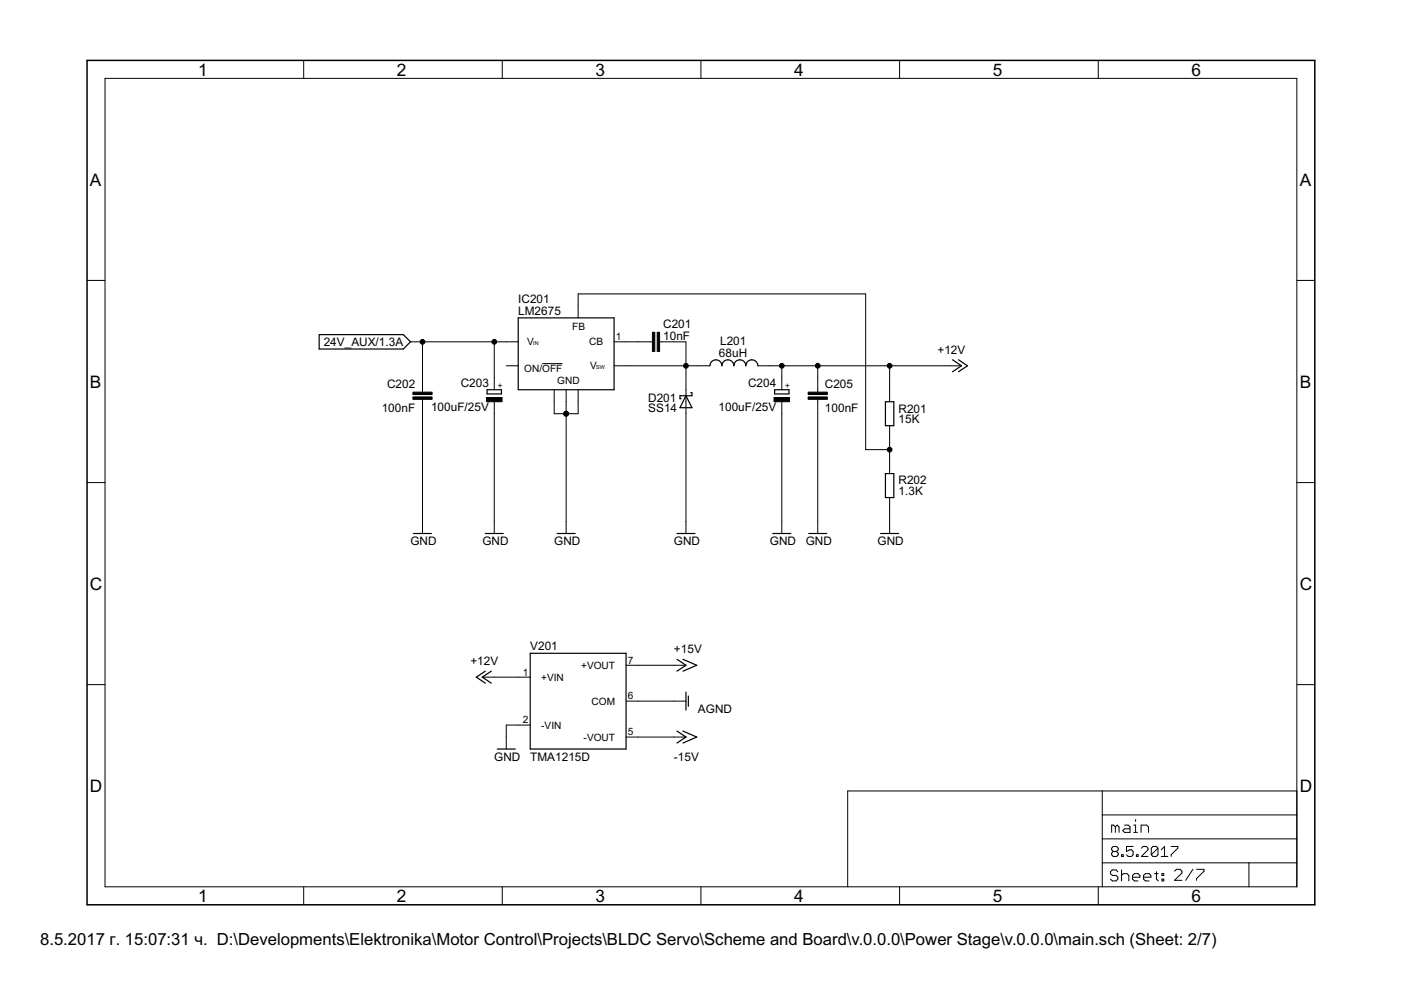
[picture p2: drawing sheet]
<svg xmlns="http://www.w3.org/2000/svg" width="297mm" height="210mm" viewBox="0 0 297 210" stroke-linecap="round" stroke-linejoin="round" font-family="sans-serif">
<g fill="#000" stroke="#000" stroke-width=".21">
<path d="M22.3 16.6v171.4zM64.4 12.8v3.8zM106.5 12.8v3.8zM148.6 12.8v3.8zM190.7 12.8v3.8zM232.9 12.8v3.8zM22.3 16.6h252.7zM18.5 59.5h3.8zM275 59.5h3.8zM87 72.5h2.6zM89.6 72.5h15.2zM104.8 72.5h2.5z"/>
<path d="M107.3 77.6h2.6zM107.3 72.5h2.6zM115 77.1h4.3zM122.6 64.9v2.5zM122.6 62.3v2.6zM130.2 72.5h2.5zM130.2 77.6h2.5zM135.3 72.5h2.5zM132.7 72.5h2.6zM137.8 72.5h.5zM139.8 72.5h.6zM140.4 72.5h2.5z"/>
<path d="M142.9 72.5h2.5zM132.7 77.6h12.7zM145.4 72.5v5.1zM148 77.6h2.5zM145.4 77.6h2.6zM160.7 77.6h2.5zM165.8 77.6h7.6zM163.2 77.6h2.6zM173.4 77.6h15.2zM122.6 62.3h60.9zM188.6 77.6h12.7zM201.3 77.6h2.6z"/>
<path d="M89.6 80.1v2.5zM89.6 85.2v2.5zM89.6 82.6v.5zM89.6 84.7v.5zM89.6 72.5v7.6zM104.8 85.2v2.5zM104.8 80.1v2.5zM104.8 72.5v7.6zM117.5 82.6v2.6zM117.5 85.2v2.5zM117.5 87.7h2.5zM120 82.6v2.6z"/>
<path d="M120 85.2v2.5zM120 87.7h2.6zM120 87.7v22.9zM122.6 82.6v2.6zM122.6 85.2v2.5zM145.4 85.2v2.5zM145.4 82.6v2.6zM145.4 77.6v5zM165.8 85.2v2.5zM165.8 80.1v2.5zM165.8 77.6v2.5zM173.4 80.1v2.5z"/>
<path d="M173.4 85.2v2.5zM173.4 82.6v.5zM173.4 84.7v.5zM173.4 77.6v2.5zM183.5 62.3v33zM188.6 97.9v2.5zM188.6 82.6v2.6zM188.6 90.3v2.5zM188.6 95.3v2.6zM188.6 92.8v2.5zM183.5 95.3h5.1zM188.6 77.6v5z"/>
<path d="M18.5 102.3h3.8zM89.6 110.6v2.5zM89.6 87.7v22.9zM104.8 110.6v2.5zM104.8 87.7v22.9zM120 110.6v2.5zM145.4 110.6v2.5zM145.4 87.7v22.9zM165.8 110.6v2.5zM165.8 87.7v22.9zM173.4 110.6v2.5zM173.4 87.7v22.9z"/>
<path d="M188.6 105.5v2.5zM188.6 110.6v2.5zM188.6 108v2.6zM275 102.3h3.8zM18.5 145.2h3.8zM102.3 143.6h2.5zM104.8 143.6h5.1zM107.3 156.3v2.5zM107.3 153.7v2.6zM107.3 153.7h2.6zM109.9 143.6h2.5zM109.9 153.7h2.5z"/>
<path d="M132.7 141.1h2.6zM132.7 148.7h2.6zM132.7 156.3h2.6zM142.9 156.3h2.5zM142.9 141.1h2.5zM142.9 148.7h2.5zM135.3 156.3h7.6zM135.3 141.1h7.6zM135.3 148.7h7.6zM275 145.2h3.8zM179.7 167.7h54zM233.7 167.7h41.3z"/>
<path d="M233.7 177.9h41.3zM233.7 172.8v5.1zM233.7 172.8h41.3zM233.7 167.7v5.1zM235.7 174.9v1.6zM235.7 174.9h.4zM236 179.5l-.3 .3zM236 179.5h.7zM236.1 174.9l.4 .4zM236.5 175.3v1.2zM236.5 175.3l.4-.4zM236.7 179.5l.4 .3z"/>
<path d="M236.9 174.9l.4 .4zM237.1 179.8v.4zM237.3 175.3v1.2zM238 176.1l.4-.4zM238.4 174.9h.8zM238 176.1l.4 .4zM238.4 175.7h1.2zM238.8 179.5v1zM239.2 174.9l.4 .4zM239.6 175.3v1.2zM238.4 176.5h1.2zM238.8 179.5h1.4z"/>
<path d="M240.4 174.9h.4zM240.4 176.5h.8zM240.8 174.9v1.6zM240.8 173.8v.4zM241.9 174.9v1.6zM241.9 174.9h1.2zM242.4 179.5l-.4 .3zM242.4 179.5h.7zM243.1 174.9l.4 .4zM243.1 179.5l.3 .3zM243.5 175.3v1.2zM244.5 179.5l-.4 .3z"/>
<path d="M244.5 179.5h.7zM245.2 179.5l.3 .3zM245.5 179.8v1.4zM246.9 179.5v2.1zM248.3 179.5h1.4zM249.7 179.5v.3zM248.3 181.2l1.4-1.4zM275 172.8v5.1zM275 167.7v5.1zM22.3 188h252.7zM64.4 188v3.8zM106.5 188v3.8z"/>
<path d="M148.6 188v3.8zM179.7 167.7v20.3zM190.7 188v3.8zM232.9 188v3.8zM233.7 182.9v5.1zM233.7 177.9v5zM235.4 184.8v.4zM235.4 185.2l.4 .4zM235.7 180.9v.3zM236 180.5l-.3 .4zM235.7 179.8v.4zM235.4 184.8l.4-.4z"/>
<path d="M235.8 185.6h.8zM235.4 186.4l.4 .4zM235.7 181.2l.3 .4zM235.7 180.2l.3 .3zM236 180.5h.7zM235.8 184.4h.8zM236.6 185.6l.4 .4zM235.8 186.8h.8zM236.7 180.5l.4 .4zM236 181.6h.7zM236.6 184.4l.4 .4zM237 186v.4z"/>
<path d="M237 186.4l-.4 .4zM237.1 180.2l-.4 .3zM237.1 180.9v.3zM237.1 181.2l-.4 .4zM237.8 181.2v.4zM237.8 181.2h.3zM237.8 184.4v2.4zM237.8 185.6l.4-.4zM238.1 181.2v.4zM237.8 181.6h.3zM238.2 185.2h.8zM238.8 180.5l.7-.3z"/>
<path d="M239 185.2l.3 .4zM238.8 181.2l.4 .4zM239.3 185.6v1.2zM239.5 180.2h.4zM239.9 180.2l.3 .3zM239.2 181.6h.7zM240.1 185.6v.8zM240.1 185.6l.4-.4zM240.2 180.5v.7zM240.2 181.2l-.3 .4zM240.1 186.4l.4 .4zM240.5 185.2h.8z"/>
<path d="M240.9 181.2v.4zM240.9 181.2h.4zM240.5 186.8h.8zM241.3 185.2l.4 .4zM241.3 181.2v.4zM240.9 181.6h.4zM241.7 185.6v.4zM240.1 186h1.6zM243.4 180.2l-1.4 1.4zM242.5 185.6v.8zM242.5 185.6l.3-.4zM242.5 186.4l.3 .4z"/>
<path d="M242.8 185.2h.8zM242 181.6h1.4zM243.4 179.8v.4zM242.8 186.8h.8zM243.6 185.2l.4 .4zM244 185.6v.4zM242.5 186h1.5zM244.1 179.8v1.4zM244.1 181.2l1.4-1.4zM244.1 181.2l.4 .4zM244.8 185.2h.8zM244.5 181.6h.7z"/>
<path d="M245.2 184.8v1.6zM245.2 186.4l.4 .4zM245.5 181.2l-.3 .4zM246.9 179.5l-.7 .7zM246.2 181.6h1.4zM246.4 185.2h.3zM246.4 185.2v.4zM246.4 186.4h.3zM246.4 186.4v.4zM246.7 185.2v.4zM246.4 185.6h.3zM246.7 186.4v.4z"/>
<path d="M246.4 186.8h.3zM248.3 181.2v.4zM249 186.6l1.6-1.5zM249 184.7l.4-.4zM249.4 184.3h.8zM249 186.6h1.6zM250.6 184.7v.4zM250.2 184.3l.4 .4zM252.9 184.3l-1.5 2.3zM253.7 184.3h1.6zM253.7 186.3v.3zM255.3 184.3v.4z"/>
<path d="M255.3 184.7l-1.6 1.6zM264.8 182.9v5.1zM264.8 182.9h10.2zM233.7 182.9h31.1zM275 182.9v5.1zM275 177.9v5zM275 16.6v171.4z"/>
<circle cx="89.6" cy="72.5" r=".51"/>
<circle cx="104.8" cy="72.5" r=".51"/>
<circle cx="145.4" cy="77.6" r=".51"/>
<circle cx="165.8" cy="77.6" r=".51"/>
<circle cx="173.4" cy="77.6" r=".51"/>
<circle cx="188.6" cy="77.6" r=".51"/>
<circle cx="120" cy="87.7" r=".51"/>
<circle cx="188.6" cy="95.3" r=".51"/>
</g>
<g fill="#000" stroke="#000" stroke-width=".25">
<path d="M67.7 71v3zM67.7 74h17.8zM67.7 71h17.8zM87 72.5l-1.5 1.5zM85.5 71l1.5 1.5zM109.9 67.4h20.3zM130.2 67.4v15.2zM202 78.8l1.9-1.2zM203.2 78.8l1.9-1.2zM202 76.3l1.9 1.3zM203.2 76.3l1.9 1.3zM103.3 82.6v.9z"/>
<path d="M103.3 83.5h3zM106.3 82.6v.9zM103.3 82.6h3zM109.9 67.4v15.2zM109.9 82.6h20.3zM145.4 83.9l-1.2 2.5zM144.2 83.9v.6zM144.2 84.5h.2zM145.4 83.9l1.3 2.5zM144.2 83.9h1.2zM146.7 83.3v.6zM145.4 83.9h1.3z"/>
<path d="M144.2 86.4h2.5zM146.5 83.3h.2zM164.2 82.6v.9zM164.2 83.5h3.1zM167.3 82.6v.9zM164.2 82.6h3.1zM187.7 85.2v5.1zM187.7 85.2h1.8zM187.7 90.3h1.8zM189.5 85.2v5.1zM87.7 113.1h3.8zM102.9 113.1h3.8z"/>
<path d="M118.1 113.1h3.8zM143.5 113.1h3.8zM163.9 113.1h3.8zM171.5 113.1h3.8zM186.7 113.1h3.8zM187.7 100.4v5.1zM187.7 100.4h1.8zM187.7 105.5h1.8zM189.5 100.4v5.1zM112.4 138.5v20.3zM112.4 138.5h20.3zM101 143.6l1.9 1.2z"/>
<path d="M102.3 143.6l1.9 1.2zM101 143.6l1.9-1.3zM102.3 143.6l1.9-1.3zM105.4 158.8h3.8zM112.4 158.8h20.3zM132.7 138.5v20.3zM143.5 157.5l1.9-1.2zM143.5 142.3l1.9-1.2zM144.8 157.5l2.9-1.2zM144.8 142.3l2.9-1.2zM143.5 155l1.9 1.3zM143.5 139.8l1.9 1.3z"/>
<path d="M145.4 146.7v3.9zM145.9 147.6v2.2zM144.8 155l2.9 1.3zM144.8 139.8l2.9 1.3z"/>
</g>
<path d="M18.5 12.8v179zM18.5 12.8h260.3zM18.5 191.8h260.3zM278.8 12.8v179z" fill="#000" stroke="#000" stroke-width=".32"/>
<path d="M138.3 70.4h.5v4.1h-.5zM139.3 70.4h.5v4.1h-.5zM87.5 84.2h4.1v.5h-4.1zM87.5 83.1h4.1v.6h-4.1zM103.1 84.3h3.3v.9h-3.3zM164.1 84.3h3.3v.9h-3.3zM171.3 84.2h4.1v.5h-4.1zM171.3 83.1h4.1v.6h-4.1z" fill="#000" stroke="#000" stroke-width=".21"/>
<path d="M150.5 77.6a1.27 1.27 0 0 1 1.3-1.3 1.27 1.27 0 0 1 1.3 1.3 1.27 1.27 0 0 1 1.2-1.3 1.27 1.27 0 0 1 1.3 1.3 1.27 1.27 0 0 1 1.3-1.3 1.27 1.27 0 0 1 1.2 1.3 1.27 1.27 0 0 1 1.3-1.3 1.27 1.27 0 0 1 1.3 1.3" fill="none" stroke="#000" stroke-width=".25"/>
<g font-size="4.1">
<text x="42" y="16">1</text>
<text x="84.1" y="16">2</text>
<text x="126.3" y="16">3</text>
<text x="168.4" y="16">4</text>
<text x="210.5" y="16">5</text>
<text x="252.6" y="16">6</text>
<text x="19.1" y="39.3">A</text>
<text x="275.6" y="39.3">A</text>
<text x="19.1" y="82.2">B</text>
<text x="275.6" y="82.2">B</text>
<text x="19.1" y="125">C</text>
<text x="275.6" y="125">C</text>
<text x="19.1" y="167.9">D</text>
<text x="275.6" y="167.9">D</text>
<text x="42" y="191.2">1</text>
<text x="84.1" y="191.2">2</text>
<text x="126.3" y="191.2">3</text>
<text x="168.4" y="191.2">4</text>
<text x="210.5" y="191.2">5</text>
<text x="252.6" y="191.2">6</text>
</g>
<text font-size="4" x="8.5" y="200.4">8.5.2017 г. 15:07:31 ч. D:\Developments\Elektronika\Motor Control\Projects\BLDC Servo\Scheme and Board\v.0.0.0\Power Stage\v.0.0.0\main.sch (Sheet: 2/7)</text>
<g font-size="2.8">
<text x="109.9" y="64.2">IC201</text>
<text x="109.9" y="66.8">LM2675</text>
<text x="140.6" y="69.6">C201</text>
<text x="68.6" y="73.4">24V_AUX/1.3A</text>
<text x="140.6" y="72.1">10nF</text>
<text x="152.4" y="75.7">68uH</text>
<text x="152.7" y="73.1">L201</text>
<text x="198.8" y="75">+12V</text>
<text x="82.1" y="82.3">C202</text>
<text x="97.7" y="82.2">C203</text>
<text x="158.6" y="82.2">C204</text>
<text x="174.9" y="82.3">C205</text>
<text x="80.9" y="87.3">100nF</text>
<text x="91.4" y="87.2">100uF/25V</text>
<text x="137.4" y="87.3">SS14</text>
<text x="137.4" y="85.2">D201</text>
<text x="152.3" y="87.2">100uF/25V</text>
<text x="174.9" y="87.3">100nF</text>
<text x="190.5" y="89.7">15K</text>
<text x="190.5" y="87.5">R201</text>
<text x="190.5" y="105">1.3K</text>
<text x="190.5" y="102.7">R202</text>
<text x="87" y="115.6">GND</text>
<text x="102.3" y="115.6">GND</text>
<text x="117.5" y="115.6">GND</text>
<text x="142.9" y="115.6">GND</text>
<text x="163.2" y="115.6">GND</text>
<text x="170.8" y="115.6">GND</text>
<text x="186.1" y="115.6">GND</text>
<text x="112.4" y="137.9">V201</text>
<text x="99.7" y="141">+12V</text>
<text x="142.9" y="138.5">+15V</text>
<text x="148" y="151.2">AGND</text>
<text x="104.8" y="161.4">GND</text>
<text x="112.4" y="161.4">TMA1215D</text>
<text x="142.9" y="161.4">-15V</text>
</g>
<g font-size="2.4">
<text x="121.3" y="69.9">FB</text>
<text x="111.8" y="73.1">V</text>
<text x="124.9" y="73.2">CB</text>
<text x="130.6" y="72.1">1</text>
<text x="111.2" y="78.8">ON/OFF</text>
<text x="118.1" y="81.4">GND</text>
<text x="125.1" y="78.2">V</text>
<text x="110.9" y="143.2">1</text>
<text x="123.2" y="141.8">+VOUT</text>
<text x="133.1" y="140.7">7</text>
<text x="114.8" y="144.3">+VIN</text>
<text x="125.4" y="149.4">COM</text>
<text x="133.1" y="148.3">6</text>
<text x="110.9" y="153.4">2</text>
<text x="114.8" y="154.5">-VIN</text>
<text x="133.1" y="155.9">5</text>
<text x="123.7" y="157">-VOUT</text>
</g>
<g font-size="2">
<text x="106.7" y="82.2" transform="rotate(-90 106.7 82.2)">+</text>
<text x="167.6" y="82.2" transform="rotate(-90 167.6 82.2)">+</text>
</g>
<g font-size="1.3">
<text x="113.1" y="73.1">IN</text>
<text x="126.4" y="78.2">SW</text>
</g>
</svg>
